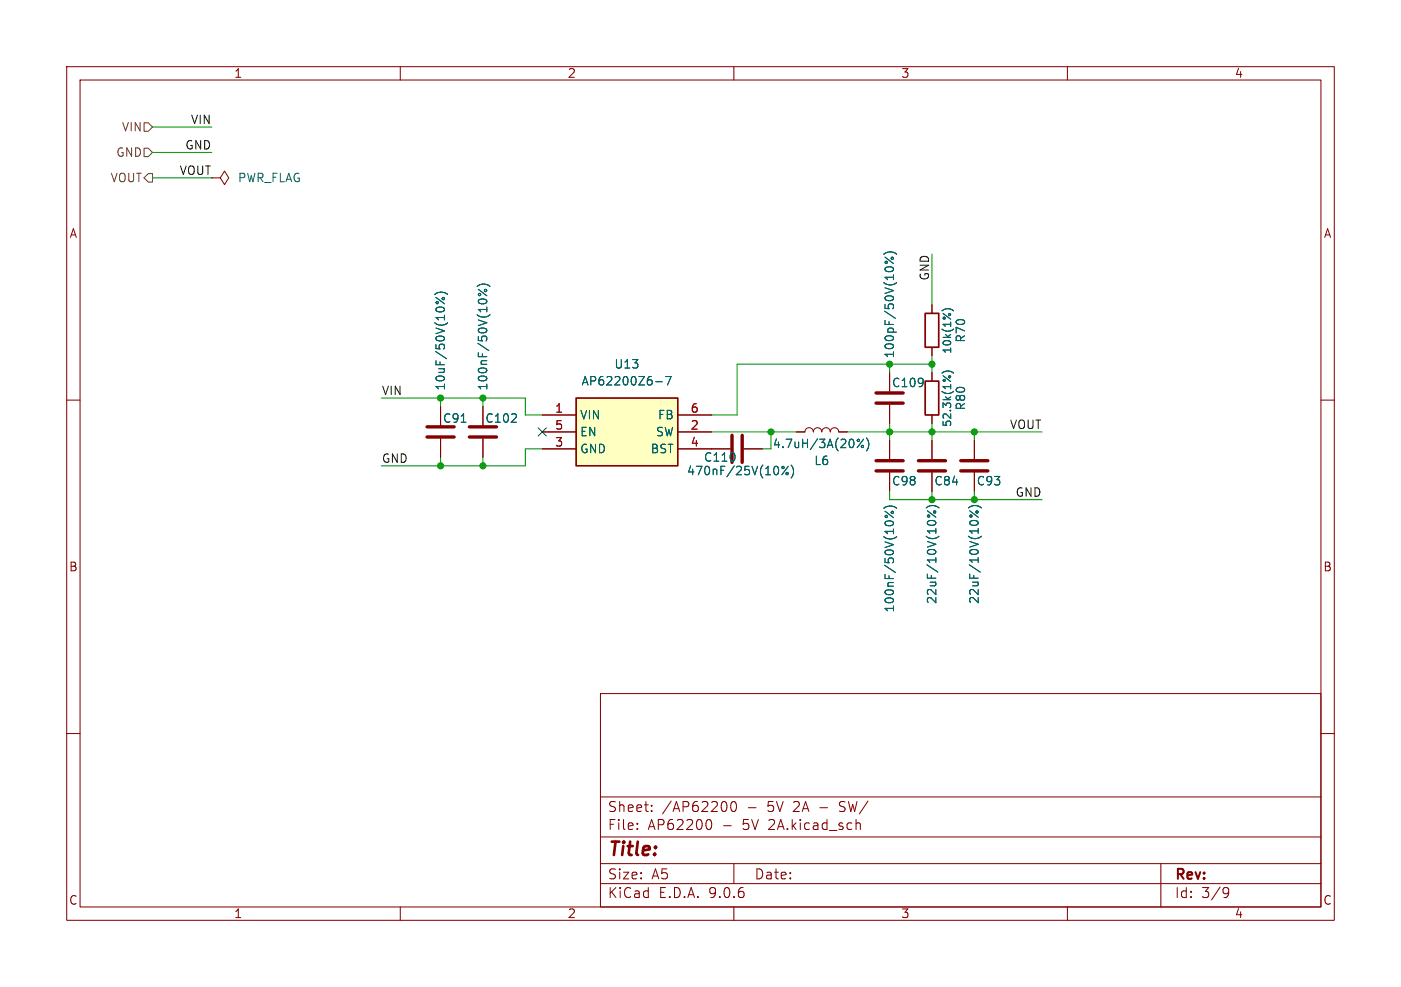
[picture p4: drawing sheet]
<svg xmlns="http://www.w3.org/2000/svg" width="210mm" height="148mm" viewBox="0 0 210 148" stroke-linecap="round" stroke-linejoin="round" font-family="sans-serif">
<g fill="none" stroke="#840000" stroke-width=".15">
<path d="M10 10h190v128h-190zM12 12h186v124h-186zM60 10v2M110 10v2M160 10v2M10 60h2M198 60h2M10 110h2M90 104h108v32h-108zM90 119.5h108M198 110h2M60 136v2"/>
<path d="M90 132.5h108M90 129.5h108M90 125.5h108M95.5 124.2v.2M95.5 123.5v.1M97.7 121.5v.2M97.7 120.8v.1M106.3 122.9a.94 .94 0 0 1 0 1.5M109.7 120.3l.3-.1a.94 .94 0 0 1 0 1.5h-.1a.91 .91 0 0 1-.2-1.4zM110 136v2M110 129.5v3M128.4 123.5h.5l.1 .9"/>
<path d="M160 136v2M174 129.5v6.5M183.6 133.1h.3l.2 .1a.99 .99 0 0 1-.3 1.4h-.3M184.2 133.7l-.3 .3h-.3"/>
</g>
<path d="M86.4 59.7h15.2v10.2h-15.2z" fill="#ffffc2"/>
<path d="M86.4 59.7h15.2v10.2h-15.2zM138.7 47h2v5.1h-2zM138.7 57.2h2v5h-2z" fill="none" stroke="#840000" stroke-width=".25"/>
<g fill="none" stroke="#840000" stroke-width=".15">
<path d="M31.7 26.7h1.3l.7-1 .6 1-.6 1-.7-1M133.3 55.9v2.8M139.7 45.7v1.3M139.7 52.1v1.2M139.7 55.9v1.3M66 61v2.8M66 65.8v2.8M72.4 61v2.8M72.4 65.8v2.8M81.3 62.2h5.1M81.3 64.8h5.1M81.3 67.3h5.1"/>
<path d="M101.6 62.2h5.1M101.6 64.8h5.1M101.6 67.3h7.9M111.5 67.3h2.8M119.4 64.8h1.2a.64 .64 0 0 1 .7-.7 .64 .64 0 0 1 .6 .7 .64 .64 0 0 1 .7-.7 .64 .64 0 0 1 .6 .7 .64 .64 0 0 1 .6-.7 .64 .64 0 0 1 .7 .7 .64 .64 0 0 1 .6-.7 .64 .64 0 0 1 .6 .7h1.3M133.3 60.7v2.8M133.3 66v2.8M133.3 70.9v2.8M139.7 62.2v1.3M139.7 66v2.8M139.7 70.9v2.8M146 66v2.8"/>
<path d="M146 70.9v2.8"/>
</g>
<g fill="none" stroke="#006464" stroke-width=".15">
<path d="M132.5 38.1a1.46 1.46 0 0 1 1.9 0M132.7 38.6l1.2 .9M65.2 44.2a1.46 1.46 0 0 1 1.9 0M65.3 44.6l1.3 1M71.5 43a1.46 1.46 0 0 1 2 0M71.7 43.4l1.3 1M98.3 57.2h1M99.8 56.5h.8l-.5 1.2M141.2 46.6a1.31 1.31 0 0 1 1.7 0M141.2 56a1.31 1.31 0 0 1 1.7 0M141.4 56.3l1.1 .9M142.2 56.5l.1-.2 .2 .2"/>
<path d="M69.1 63.3h.8M118.2 69.9l-1 1.3M118.6 69.7a1.46 1.46 0 0 1 0 2M129.4 65.9l-.9 1.2M129.9 65.7a1.46 1.46 0 0 1 0 1.9M132.5 76.2a1.46 1.46 0 0 1 1.9 0M132.7 76.7l1.2 .9M138.8 76.2a1.46 1.46 0 0 1 2 0M139 76.6l1.3 1M145.2 76.2a1.46 1.46 0 0 1 1.9 0M145.4 76.6l1.2 1"/>
<circle cx="132.8" cy="39.3" r=".18"/>
<circle cx="133.8" cy="38.7" r=".18"/>
<circle cx="65.5" cy="45.4" r=".18"/>
<circle cx="66.4" cy="44.8" r=".18"/>
<circle cx="71.9" cy="44.2" r=".18"/>
<circle cx="72.8" cy="43.6" r=".18"/>
<circle cx="117.4" cy="70.1" r=".18"/>
<circle cx="118" cy="71" r=".18"/>
<circle cx="128.7" cy="66" r=".18"/>
<circle cx="129.3" cy="67" r=".18"/>
<circle cx="132.8" cy="77.4" r=".18"/>
<circle cx="133.8" cy="76.8" r=".18"/>
<circle cx="139.2" cy="77.4" r=".18"/>
<circle cx="140.1" cy="76.8" r=".18"/>
<circle cx="145.5" cy="77.4" r=".18"/>
<circle cx="146.5" cy="76.8" r=".18"/>
</g>
<g fill="none" stroke="#840000" stroke-width=".51">
<path d="M131.3 58.9h4.1M64 64h4.1M64 65.5h4.1M70.4 64h4M70.4 65.5h4M109.7 65.3v4M111.3 65.3v4M131.3 60.5h4.1M131.3 69.1h4.1M131.3 70.6h4.1M137.7 69.1h4M137.7 70.6h4"/>
<path d="M144 69.1h4.1M144 70.6h4.1"/>
</g>
<path d="M21.6 18.4h.6l.7 .7-.7 .6h-.6zM21.6 22.2h.6l.7 .7-.7 .6h-.6zM22.2 26h.7v1.3h-.7l-.6-.6z" fill="none" stroke="#725600" stroke-width=".15"/>
<g fill="none" stroke="#009600" stroke-width=".15">
<path d="M22.9 19.1h8.8M22.9 26.7h8.8M22.9 22.9h8.8M139.7 38.1v7.6M57.1 59.7h21.6v2.5h2.6M66 59.7v1.3M72.4 59.7v1.3M133.3 54.6v1.3M139.7 53.3v2.6M139.7 54.6h-29.2v7.6h-3.8M66 68.6v1.3M72.4 68.6v1.3"/>
<path d="M81.3 67.3h-2.6v2.6h-21.6M106.7 64.8h12.7M115.6 64.8v2.5h-1.3M127 64.8h29.2M133.3 73.7v1.2h22.9M133.3 63.5v2.5M139.7 63.5v2.5M139.7 73.7v1.2M146 64.8v1.2M146 73.7v1.2"/>
</g>
<path d="M80.7 64.2l1.2 1.2M81.9 64.2l-1.2 1.2" fill="none" stroke="#000084" stroke-width=".15"/>
<g fill="#009600" stroke="#009600" stroke-width=".15">
<circle cx="72.4" cy="59.7" r=".46"/>
<circle cx="72.4" cy="69.9" r=".46"/>
<circle cx="66" cy="59.7" r=".46"/>
<circle cx="66" cy="69.9" r=".46"/>
<circle cx="139.7" cy="64.8" r=".46"/>
<circle cx="133.3" cy="64.8" r=".46"/>
<circle cx="115.6" cy="64.8" r=".46"/>
<circle cx="133.3" cy="54.6" r=".46"/>
<circle cx="139.7" cy="54.6" r=".46"/>
<circle cx="146" cy="74.9" r=".46"/>
<circle cx="146" cy="64.8" r=".46"/>
<circle cx="139.7" cy="74.9" r=".46"/>
</g>
<text font-size="2.8" fill="#840000" x="91" y="128.9">Title:</text>
<g font-size="2.1" fill="#840000">
<text x="91" y="124.7">File:</text>
<text x="91" y="122">Sheet:</text>
<text x="97.1" y="124.7">AP62200</text>
<text x="99.2" y="122">/AP62200</text>
<text x="108.3" y="124.7">-</text>
<text x="111.5" y="124.7">5V 2A.kicad_sch</text>
<text x="112" y="122">-</text>
<text x="115.2" y="122">5V 2A -</text>
<text x="126.4" y="122">SW/</text>
<text x="91" y="134.9">KiCad</text>
<text x="91" y="132.1">Size:</text>
<text x="97.7" y="132.1">A5</text>
<text x="98.7" y="134.9">E.D.A.</text>
<text x="106.3" y="134.9">9.0.6</text>
<text x="113" y="132.1">Date:</text>
<text x="176" y="132.3">Rev:</text>
<text x="176" y="134.9">Id:</text>
<text x="180.1" y="134.9">3/9</text>
</g>
<g font-size="1.8" fill="#840000">
<text x="35" y="11.9">1</text>
<text x="85" y="11.9">2</text>
<text x="135" y="11.9">3</text>
<text x="185" y="11.9">4</text>
<text x="10.3" y="35.9">A</text>
<text x="198.4" y="35.9">A</text>
<text x="10.3" y="85.9">B</text>
<text x="198.3" y="85.9">B</text>
<text x="10.3" y="135.9">C</text>
<text x="35" y="137.9">1</text>
<text x="85" y="137.9">2</text>
<text x="135" y="137.9">3</text>
<text x="185" y="137.9">4</text>
<text x="198.3" y="135.9">C</text>
</g>
<g font-size="1.8" fill="#725600">
<text x="17.3" y="23.7">GND</text>
<text x="18.2" y="19.9">VIN</text>
<text x="16.5" y="27.5">VOUT</text>
</g>
<g font-size="1.8" fill="#0f0f0f">
<text x="27.7" y="22.5">GND</text>
<text x="28.5" y="18.7">VIN</text>
<text x="26.8" y="26.3">VOUT</text>
<text x="139.4" y="42.2" transform="rotate(-90 139.4 42.2)">GND</text>
<text x="57.1" y="59.3">VIN</text>
<text x="151.3" y="64.4">VOUT</text>
<text x="57.1" y="69.5">GND</text>
<text x="152.1" y="74.6">GND</text>
</g>
<g font-size="1.8" fill="#006464">
<text x="35.6" y="27.5">PWR_FLAG</text>
<text x="134.2" y="53.8" transform="rotate(-90 134.2 53.8)">100pF/50V(10%)</text>
<text x="144.9" y="51.5" transform="rotate(-90 144.9 51.5)">R70</text>
<text x="66.9" y="58.7" transform="rotate(-90 66.9 58.7)">10uF/50V(10%)</text>
<text x="73.3" y="58.7" transform="rotate(-90 73.3 58.7)">100nF/50V(10%)</text>
<text x="87.1" y="58">AP62200Z6-7</text>
<text x="92" y="55.5">U13</text>
<text x="133.6" y="58.3">C109</text>
<text x="66.3" y="63.6">C91</text>
<text x="72.7" y="63.6">C102</text>
<text x="86.9" y="63.1">VIN</text>
<text x="86.9" y="65.6">EN</text>
<text x="98.2" y="65.6">SW</text>
<text x="98.5" y="63.1">FB</text>
<text x="144.9" y="61.6" transform="rotate(-90 144.9 61.6)">R80</text>
<text x="86.9" y="68.2">GND</text>
<text x="97.4" y="68.2">BST</text>
<text x="102.9" y="71.5">470nF/25V(10%)</text>
<text x="105.4" y="69.4">C110</text>
<text x="115.7" y="67.4">4.7uH/3A(20%)</text>
<text x="122" y="70">L6</text>
<text x="133.6" y="73">C98</text>
<text x="140" y="73">C84</text>
<text x="146.3" y="73">C93</text>
<text x="134.2" y="91.9" transform="rotate(-90 134.2 91.9)">100nF/50V(10%)</text>
<text x="140.6" y="90.7" transform="rotate(-90 140.6 90.7)">22uF/10V(10%)</text>
<text x="146.9" y="90.7" transform="rotate(-90 146.9 90.7)">22uF/10V(10%)</text>
</g>
<g font-size="1.8" fill="#a90000">
<text x="83.1" y="62">1</text>
<text x="83.1" y="64.5">5</text>
<text x="103.4" y="62">6</text>
<text x="103.4" y="64.5">2</text>
<text x="83.1" y="67.1">3</text>
<text x="103.4" y="67.1">4</text>
</g>
<g font-size="1.6" fill="#006464">
<text x="142.8" y="53.2" transform="rotate(-90 142.8 53.2)">10k(1%)</text>
<text x="142.8" y="64.1" transform="rotate(-90 142.8 64.1)">52.3k(1%)</text>
</g>
</svg>
